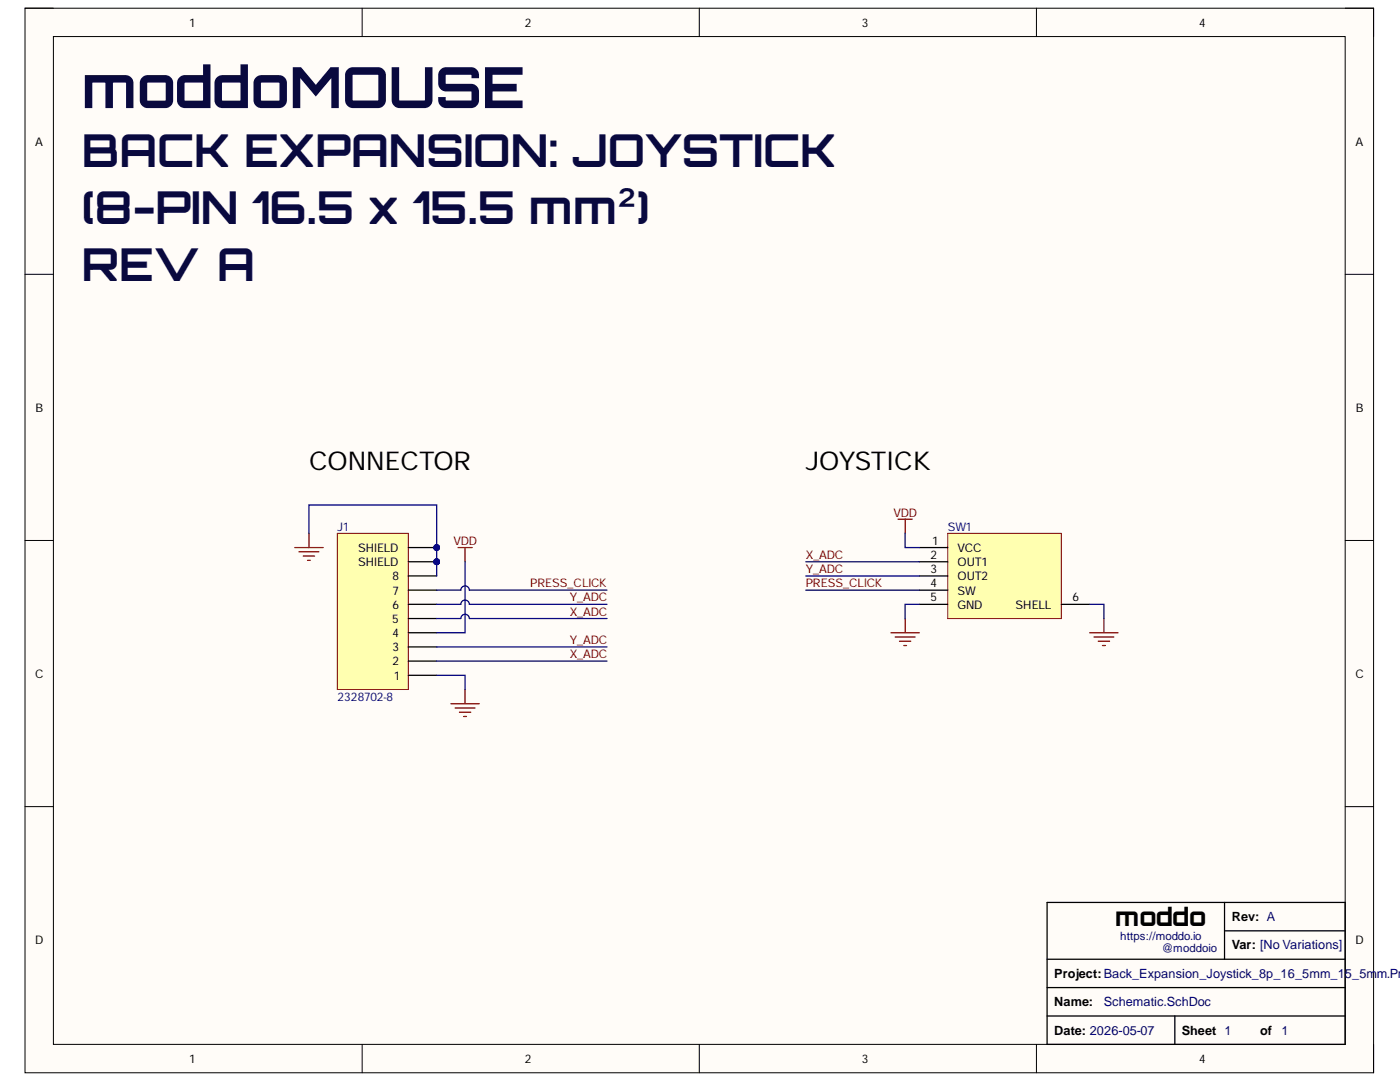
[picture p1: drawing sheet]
<svg xmlns="http://www.w3.org/2000/svg" width="279mm" height="216mm" viewBox="0 0 279 216" stroke-linecap="round" stroke-linejoin="round" font-family="sans-serif">
<path d="M5 1.6h269.1v212.5h-269.1z" fill-rule="evenodd" fill="#fffcf8"/>
<path d="M5 1.6h269.1v212.5h-269.1z" fill="none" stroke="#000" stroke-width=".2"/>
<path d="M10.7 7.3h257.8v201.1h-257.8z" fill-rule="evenodd" fill="#fffcf8"/>
<g fill="none" stroke="#000" stroke-width=".2">
<path d="M5 1.6h5.7M10.7 7.3h257.8v201.1h-257.8zM72.3 1.6v5.7M139.6 1.6v5.7M206.8 1.6v5.7M268.5 1.6h5.6v5.7M5 54.7h5.7M268.5 54.7h5.6M5 107.8h5.7M268.5 107.8h5.6M5 161h5.7M268.5 161h5.6"/>
<path d="M72.3 208.4v5.7M139.6 208.4v5.7M206.8 208.4v5.7M274.1 208.4v5.7"/>
</g>
<path d="M209 180.1h59.5v28.3h-59.5zM209 197.1h59.5M209 191.4h59.5M244.4 180.1v11.3M244.4 185.7h24.1M209 202.7h59.5M234.5 202.7v5.7" fill="none" stroke="#000" stroke-width=".25"/>
<path d="M92.8 137.6v2.8M90 140.4h5.6M90.8 141.3h4M91.7 142.1h2.2M92.5 143h.6" fill="none" stroke="#800000" stroke-width=".25"/>
<circle cx="87.2" cy="112.1" r=".57" fill="#000080"/>
<circle cx="87.2" cy="112.1" r=".57" fill="none" stroke="#000080" stroke-width=".2"/>
<circle cx="87.1" cy="109.3" r=".57" fill="#000080"/>
<circle cx="87.1" cy="109.3" r=".57" fill="none" stroke="#000080" stroke-width=".2"/>
<path d="M67.3 106.4h14.2v31.2h-14.2z" fill-rule="evenodd" fill="#ffffb0"/>
<path d="M67.3 106.4h14.2v31.2h-14.2z" fill="none" stroke="#800000" stroke-width=".2"/>
<path d="M81.5 117.8h5.6M81.5 114.9h5.6M81.5 112.1h5.6M81.5 134.7h5.6M81.5 131.9h5.6M81.5 129.1h5.6M81.5 126.3h5.6M81.5 123.4h5.6M81.5 120.6h5.6" fill="none" stroke="#000" stroke-width=".25"/>
<circle cx="87.2" cy="112.1" r=".57" fill="#000080"/>
<circle cx="87.2" cy="112.1" r=".57" fill="none" stroke="#000080" stroke-width=".2"/>
<path d="M81.5 109.3h5.6" fill="none" stroke="#000" stroke-width=".25"/>
<circle cx="87.1" cy="109.3" r=".57" fill="#000080"/>
<circle cx="87.1" cy="109.3" r=".57" fill="none" stroke="#000080" stroke-width=".2"/>
<path d="M58.8 109.3h5.7M59.7 110.1h3.9M60.5 111h2.3M61.4 111.8h.5M61.7 106.4v2.9M91.4 109.3h2.8M92.8 109.3v2.8" fill="none" stroke="#800000" stroke-width=".25"/>
<path d="M189.1 106.4h22.7v17h-22.7z" fill-rule="evenodd" fill="#ffffb0"/>
<path d="M189.1 106.4h22.7v17h-22.7z" fill="none" stroke="#800000" stroke-width=".2"/>
<path d="M183.5 112.1h5.6M183.5 114.9h5.6M183.5 117.8h5.6M183.5 109.3h5.6M183.5 120.6h5.6M211.8 120.6h5.7" fill="none" stroke="#000" stroke-width=".25"/>
<path d="M179.2 103.6h2.9M180.6 103.6v2.8M177.8 126.3h5.7M178.7 127.1h3.9M179.5 128h2.3M180.4 128.8h.5M180.6 123.4v2.9M217.5 126.3h5.6M218.3 127.1h4M219.2 128h2.2M220 128.8h.6M220.3 123.4v2.9" fill="none" stroke="#800000" stroke-width=".25"/>
<path d="M61.7 106.4v-5.6h25.4v11.3M87.1 134.7h5.7v2.9" fill="none" stroke="#000080" stroke-width=".25"/>
<circle cx="87.1" cy="109.3" r=".57" fill="#000080"/>
<circle cx="87.1" cy="109.3" r=".57" fill="none" stroke="#000080" stroke-width=".2"/>
<circle cx="87.2" cy="112.1" r=".57" fill="#000080"/>
<circle cx="87.2" cy="112.1" r=".57" fill="none" stroke="#000080" stroke-width=".2"/>
<path d="M87.1 117.8h4.9a.85 .85 0 0 1 .8-.9 .85 .85 0 0 1 .9 .9h27.4M87.1 112.1v2.8M92.8 112.1v14.2h-5.7M87.1 123.4h4.9a.85 .85 0 0 1 .8-.8 .85 .85 0 0 1 .9 .8h27.4M87.1 120.6h4.9a.85 .85 0 0 1 .8-.9 .85 .85 0 0 1 .9 .9h27.4M87.1 129.1h34M87.1 131.9h34" fill="none" stroke="#000080" stroke-width=".25"/>
<circle cx="87.2" cy="112.1" r=".57" fill="#000080"/>
<circle cx="87.2" cy="112.1" r=".57" fill="none" stroke="#000080" stroke-width=".2"/>
<path d="M160.8 117.8h22.7M160.8 112.1h22.7M160.8 114.9h22.7M180.6 106.4v2.9h2.9M183.5 120.6h-2.9v2.8M217.5 120.6h2.8v2.8" fill="none" stroke="#000080" stroke-width=".25"/>
<text font-size="11.3" fill="#09093e" x="16.3" y="21.6">moddoMOUSE</text>
<g font-size="9" fill="#09093e">
<text x="16.3" y="33.4">BACK EXPANSION: JOYSTICK</text>
<text x="16.3" y="44.7">(8-PIN 16.5 x 15.5 mm²)</text>
<text x="16.3" y="56.1">REV A</text>
</g>
<g font-size="5.2">
<text x="61.7" y="93.9">CONNECTOR</text>
<text x="160.8" y="93.9">JOYSTICK</text>
</g>
<text font-size="5" x="222.6" y="184.8">moddo</text>
<g font-size="2.5">
<text x="245.8" y="183.8">Rev: A</text>
<text x="245.8" y="189.4">Var: [No Variations]</text>
<text x="210.4" y="195.1">Project: Back_Expansion_Joystick_8p_16_5mm_15_5m</text>
<text x="210.4" y="200.8">Name:</text>
<text x="210.4" y="206.4">Date: 2026-05-07</text>
<text x="235.8" y="206.4">Sheet 1</text>
<text x="251.5" y="206.4">of</text>
</g>
<g font-size="2.5" fill="#000080">
<text x="274.7" y="195.1">m.PrjP</text>
<text x="220.3" y="200.8">Schematic.SchDoc</text>
<text x="255.7" y="206.4">1</text>
</g>
<g font-size="2.4">
<text x="37.7" y="5.3">1</text>
<text x="104.7" y="5.3">2</text>
<text x="172" y="5.3">3</text>
<text x="239.3" y="5.3">4</text>
<text x="7" y="29.1">A</text>
<text x="270.5" y="29.1">A</text>
<text x="7.1" y="82.2">B</text>
<text x="270.6" y="82.2">B</text>
<text x="71.5" y="113">SHIELD</text>
<text x="71.5" y="110.1">SHIELD</text>
<text x="185.7" y="111.6">2</text>
<text x="186" y="108.8">1</text>
<text x="191.1" y="113">OUT1</text>
<text x="191.1" y="110.1">VCC</text>
<text x="78.3" y="118.7">7</text>
<text x="78.3" y="115.8">8</text>
<text x="185.7" y="114.3">3</text>
<text x="185.7" y="117.2">4</text>
<text x="191.1" y="115.8">OUT2</text>
<text x="191.1" y="118.7">SW</text>
<text x="78.2" y="124.3">5</text>
<text x="78.3" y="121.5">6</text>
<text x="185.7" y="120">5</text>
<text x="191.1" y="121.5">GND</text>
<text x="202.7" y="121.5">SHELL</text>
<text x="214" y="120">6</text>
<text x="78.3" y="130">3</text>
<text x="78.3" y="127.1">4</text>
<text x="7" y="135.2">C</text>
<text x="78.3" y="132.8">2</text>
<text x="78.6" y="135.7">1</text>
<text x="270.5" y="135.2">C</text>
<text x="7" y="188.3">D</text>
<text x="270.5" y="188.3">D</text>
<text x="37.7" y="212.1">1</text>
<text x="104.7" y="212.1">2</text>
<text x="172" y="212.1">3</text>
<text x="239.3" y="212.1">4</text>
</g>
<g font-size="2.4" fill="#000080">
<text x="67.3" y="105.9">J1</text>
<text x="189.2" y="105.9">SW1</text>
<text x="67.3" y="139.9">2328702-8</text>
</g>
<g font-size="2.4" fill="#800000">
<text x="178.3" y="103.1">VDD</text>
<text x="90.5" y="108.8">VDD</text>
<text x="160.8" y="111.6">X_ADC</text>
<text x="105.8" y="117.2">PRESS_CLICK</text>
<text x="160.8" y="117.2">PRESS_CLICK</text>
<text x="160.8" y="114.3">Y_ADC</text>
<text x="113.7" y="122.9">X_ADC</text>
<text x="113.7" y="120">Y_ADC</text>
<text x="113.7" y="128.6">Y_ADC</text>
<text x="113.7" y="131.3">X_ADC</text>
</g>
<g font-size="2.3" fill="#000080">
<text x="223.6" y="187.5">https://moddo.io</text>
<text x="231.9" y="190">@moddoio</text>
</g>
</svg>
